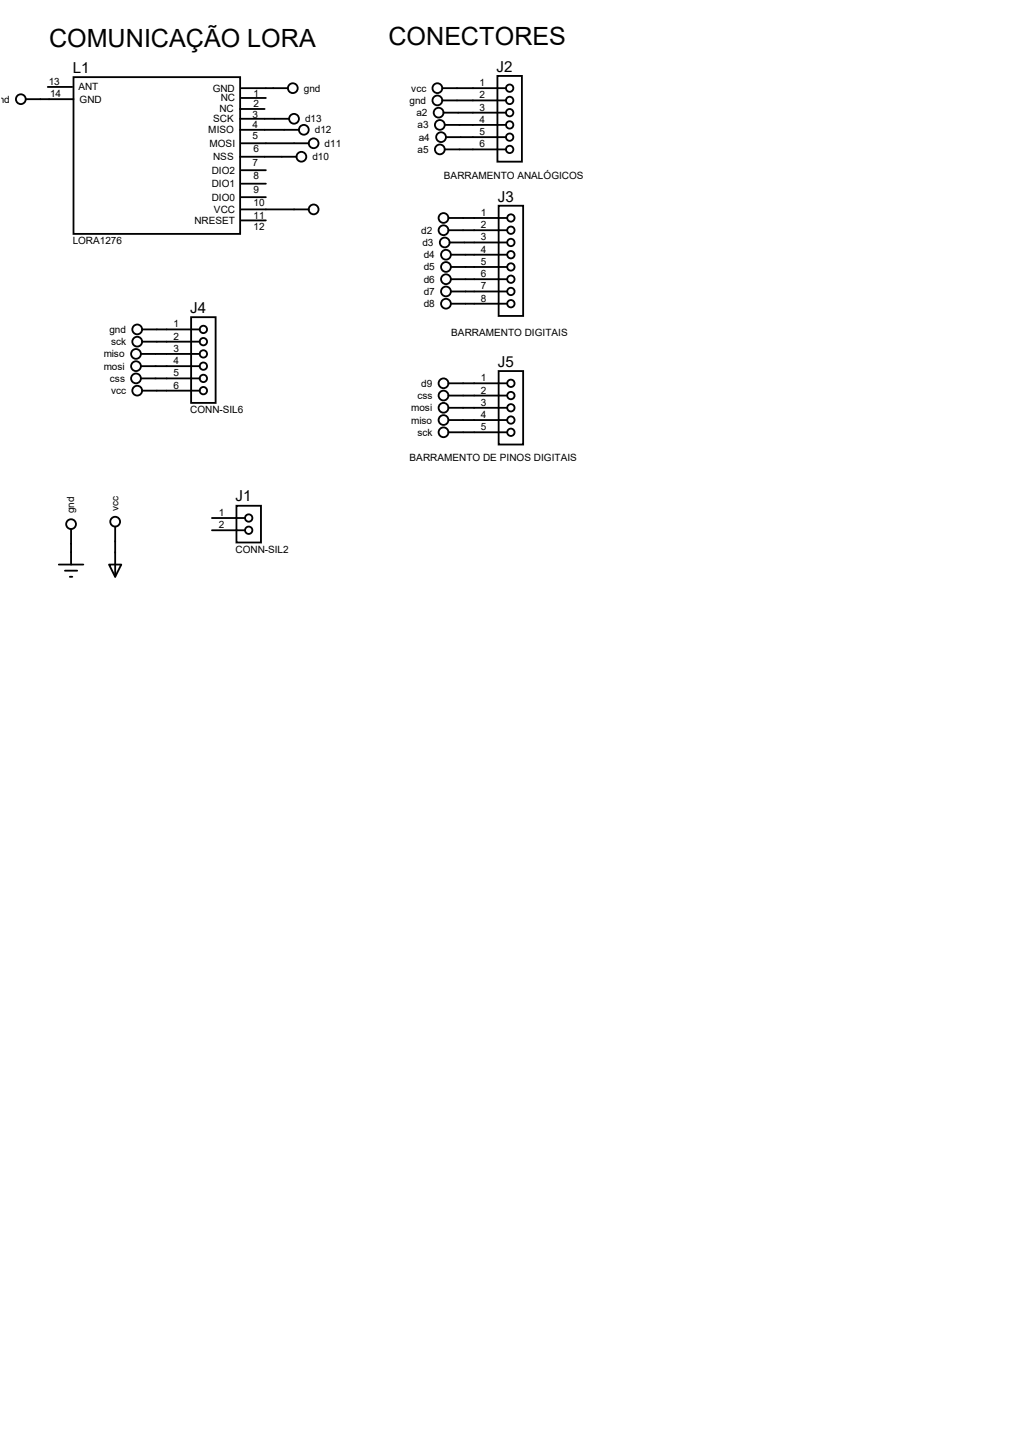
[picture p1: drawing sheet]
<svg xmlns="http://www.w3.org/2000/svg" width="210mm" height="297mm" viewBox="0 0 210 297" stroke-linecap="round" stroke-linejoin="round" font-family="sans-serif">
<g fill="none" stroke="#000" stroke-width=".38">
<path d="M9.9 18h5.1M15.2 16h34.6v32.5h-34.6zM50 18.3h9.7M91.7 18.3h13.2M103.1 15.7h5.1v17.8h-5.1zM5.3 20.6h9.9M49.8 32.5h11.7M49.8 26.9h12.2M49.8 24.6h10.1M49.8 22.6h5.1M50 29.7h14M50 20.3h5.1"/>
<path d="M50 38.1h5.1M50 35.3h5.1M91.7 20.8h13.2M91.9 23.4h13M92.2 25.9h12.7M92.2 31h12.7M92.5 28.4h12.4M50 43.4h14M50 45.7h5.1M50 40.9h5.1M93 47.8h12.2M93 45.2h12.2"/>
<path d="M93.2 50.3h12M93.5 52.8h11.7M93.5 55.4h11.7M93.5 57.9h11.7M103.4 42.7h5.1v22.8h-5.1zM29.2 73.4h12.2M29.2 75.9h12.2M29.2 78.5h12.2M29.5 68.3h11.9M29.5 70.9h11.9M39.6 65.8h5.1v17.8h-5.1zM93 79.5h12.2"/>
<path d="M93.5 60.5h11.7M93.5 63h11.7M103.4 77h5.1v15.2h-5.1zM29.5 81h11.9M93 82h12.2M93 84.6h12.2M93 87.1h12.2M93 89.7h12.2M12.2 117.1h5.1M13.5 118.4h2.5M14.5 119.6h.5M14.7 109.7v7.4"/>
<path d="M22.6 117.1h2.5l-1.2 2.5zM23.9 109.2v10.4M43.9 107.4h6.9M43.9 110h6.9M49 104.9h5.1v7.6h-5.1z"/>
<circle cx="60.7" cy="18.3" r="1.02"/>
<circle cx="90.7" cy="18.3" r="1.02"/>
<circle cx="105.7" cy="18.3" r=".76"/>
<circle cx="4.3" cy="20.6" r="1.02"/>
<circle cx="61" cy="24.6" r="1.02"/>
<circle cx="62.5" cy="32.5" r="1.02"/>
<circle cx="63" cy="26.9" r="1.02"/>
<circle cx="65" cy="29.7" r="1.02"/>
<circle cx="90.7" cy="20.8" r="1.02"/>
<circle cx="90.9" cy="23.4" r="1.02"/>
<circle cx="91.2" cy="31" r="1.02"/>
<circle cx="91.2" cy="25.9" r="1.02"/>
<circle cx="91.4" cy="28.4" r="1.02"/>
<circle cx="105.7" cy="23.4" r=".76"/>
<circle cx="105.7" cy="25.9" r=".76"/>
<circle cx="105.7" cy="31" r=".76"/>
<circle cx="105.7" cy="20.8" r=".76"/>
<circle cx="105.7" cy="28.4" r=".76"/>
<circle cx="65" cy="43.4" r="1.02"/>
<circle cx="91.9" cy="45.2" r="1.02"/>
<circle cx="91.9" cy="47.8" r="1.02"/>
<circle cx="92.2" cy="50.3" r="1.02"/>
<circle cx="92.5" cy="55.4" r="1.02"/>
<circle cx="92.5" cy="57.9" r="1.02"/>
<circle cx="92.5" cy="52.8" r="1.02"/>
<circle cx="105.9" cy="55.4" r=".76"/>
<circle cx="105.9" cy="45.2" r=".76"/>
<circle cx="105.9" cy="47.8" r=".76"/>
<circle cx="105.9" cy="52.8" r=".76"/>
<circle cx="105.9" cy="57.9" r=".76"/>
<circle cx="105.9" cy="50.3" r=".76"/>
<circle cx="28.2" cy="78.5" r="1.02"/>
<circle cx="28.2" cy="75.9" r="1.02"/>
<circle cx="28.2" cy="73.4" r="1.02"/>
<circle cx="28.4" cy="68.3" r="1.02"/>
<circle cx="28.4" cy="70.9" r="1.02"/>
<circle cx="42.2" cy="75.9" r=".76"/>
<circle cx="42.2" cy="70.9" r=".76"/>
<circle cx="42.2" cy="73.4" r=".76"/>
<circle cx="42.2" cy="68.3" r=".76"/>
<circle cx="42.2" cy="78.5" r=".76"/>
<circle cx="91.9" cy="79.5" r="1.02"/>
<circle cx="92.5" cy="60.5" r="1.02"/>
<circle cx="92.5" cy="63" r="1.02"/>
<circle cx="105.9" cy="79.5" r=".76"/>
<circle cx="105.9" cy="60.5" r=".76"/>
<circle cx="105.9" cy="63" r=".76"/>
<circle cx="28.4" cy="81" r="1.02"/>
<circle cx="42.2" cy="81" r=".76"/>
<circle cx="91.9" cy="82" r="1.02"/>
<circle cx="91.9" cy="84.6" r="1.02"/>
<circle cx="91.9" cy="87.1" r="1.02"/>
<circle cx="91.9" cy="89.7" r="1.02"/>
<circle cx="105.9" cy="84.6" r=".76"/>
<circle cx="105.9" cy="87.1" r=".76"/>
<circle cx="105.9" cy="82" r=".76"/>
<circle cx="105.9" cy="89.7" r=".76"/>
<circle cx="14.7" cy="108.7" r="1.02"/>
<circle cx="23.9" cy="108.2" r="1.02"/>
<circle cx="51.6" cy="107.4" r=".76"/>
<circle cx="51.6" cy="110" r=".76"/>
</g>
<g font-size="5.2">
<text x="10.2" y="9.8">COMUNICAÇÃO LORA</text>
<text x="80.5" y="9.3">CONECTORES</text>
</g>
<g font-size="3.1">
<text x="15.1" y="15.2">L1</text>
<text x="103" y="14.9">J2</text>
<text x="103.2" y="41.8">J3</text>
<text x="39.5" y="64.9">J4</text>
<text x="103.2" y="76.1">J5</text>
<text x="48.9" y="104">J1</text>
</g>
<g font-size="2.1">
<text x="10.1" y="17.6">13</text>
<text x="99.4" y="17.9">1</text>
<text x="-.3" y="21.3">nd</text>
<text x="10.4" y="20.2">14</text>
<text x="16.3" y="18.8">ANT</text>
<text x="16.5" y="21.3">GND</text>
<text x="44.1" y="19">GND</text>
<text x="45.5" y="23.3">NC</text>
<text x="45.8" y="21">NC</text>
<text x="52.6" y="22.2">2</text>
<text x="52.6" y="20.2">1</text>
<text x="63" y="19">gnd</text>
<text x="84.9" y="21.5">gnd</text>
<text x="85.3" y="19">vcc</text>
<text x="99.4" y="20.4">2</text>
<text x="99.4" y="22.9">3</text>
<text x="43.2" y="27.6">MISO</text>
<text x="44.2" y="25.4">SCK</text>
<text x="52.3" y="24.5">3</text>
<text x="52.3" y="26.5">4</text>
<text x="52.3" y="28.8">5</text>
<text x="63.2" y="25.4">d13</text>
<text x="65.3" y="27.6">d12</text>
<text x="86.3" y="24.1">a2</text>
<text x="86.6" y="26.6">a3</text>
<text x="86.8" y="29.2">a4</text>
<text x="99.4" y="25.5">4</text>
<text x="99.4" y="28">5</text>
<text x="43.4" y="30.4">MOSI</text>
<text x="44.2" y="33.2">NSS</text>
<text x="52.3" y="34.4">7</text>
<text x="52.6" y="31.6">6</text>
<text x="64.8" y="33.2">d10</text>
<text x="67.3" y="30.4">d11</text>
<text x="86.6" y="31.7">a5</text>
<text x="99.4" y="30.6">6</text>
<text x="43.9" y="38.8">DIO1</text>
<text x="43.9" y="36">DIO2</text>
<text x="43.9" y="41.6">DIO0</text>
<text x="52.6" y="40">9</text>
<text x="52.6" y="37.2">8</text>
<text x="92" y="37.2">BARRAMENTO ANALÓGICOS</text>
<text x="40.3" y="46.4">NRESET</text>
<text x="44.4" y="44.2">VCC</text>
<text x="52.6" y="47.6">12</text>
<text x="52.6" y="45.3">11</text>
<text x="52.6" y="42.8">10</text>
<text x="99.7" y="44.8">1</text>
<text x="99.7" y="47.3">2</text>
<text x="15.1" y="50.6">LORA1276</text>
<text x="87.3" y="48.5">d2</text>
<text x="87.6" y="51">d3</text>
<text x="87.8" y="53.6">d4</text>
<text x="99.7" y="49.9">3</text>
<text x="99.7" y="52.4">4</text>
<text x="87.8" y="56.1">d5</text>
<text x="87.8" y="58.6">d6</text>
<text x="99.7" y="54.9">5</text>
<text x="99.7" y="57.5">6</text>
<text x="87.8" y="61.2">d7</text>
<text x="87.8" y="63.7">d8</text>
<text x="99.7" y="60">7</text>
<text x="99.7" y="62.6">8</text>
<text x="22.7" y="69">gnd</text>
<text x="23" y="71.6">sck</text>
<text x="35.9" y="67.9">1</text>
<text x="35.9" y="70.4">2</text>
<text x="93.6" y="69.7">BARRAMENTO DIGITAIS</text>
<text x="21.5" y="74.1">miso</text>
<text x="21.5" y="76.7">mosi</text>
<text x="35.9" y="73">3</text>
<text x="35.9" y="75.5">4</text>
<text x="22.8" y="79.2">css</text>
<text x="23" y="81.7">vcc</text>
<text x="35.9" y="78.1">5</text>
<text x="35.9" y="80.6">6</text>
<text x="86.5" y="82.8">css</text>
<text x="87.3" y="80.2">d9</text>
<text x="99.7" y="79.1">1</text>
<text x="99.7" y="81.6">2</text>
<text x="39.5" y="85.7">CONN-SIL6</text>
<text x="85.3" y="85.3">mosi</text>
<text x="85.3" y="87.8">miso</text>
<text x="99.7" y="84.2">3</text>
<text x="99.7" y="86.7">4</text>
<text x="99.7" y="89.2">5</text>
<text x="84.9" y="95.5">BARRAMENTO DE PINOS DIGITAIS</text>
<text x="86.5" y="90.4">sck</text>
<text x="15.4" y="106.4" transform="rotate(-90 15.4 106.4)">gnd</text>
<text x="24.6" y="105.9" transform="rotate(-90 24.6 105.9)">vcc</text>
<text x="45.3" y="107">1</text>
<text x="45.3" y="109.6">2</text>
<text x="48.9" y="114.6">CONN-SIL2</text>
</g>
</svg>
